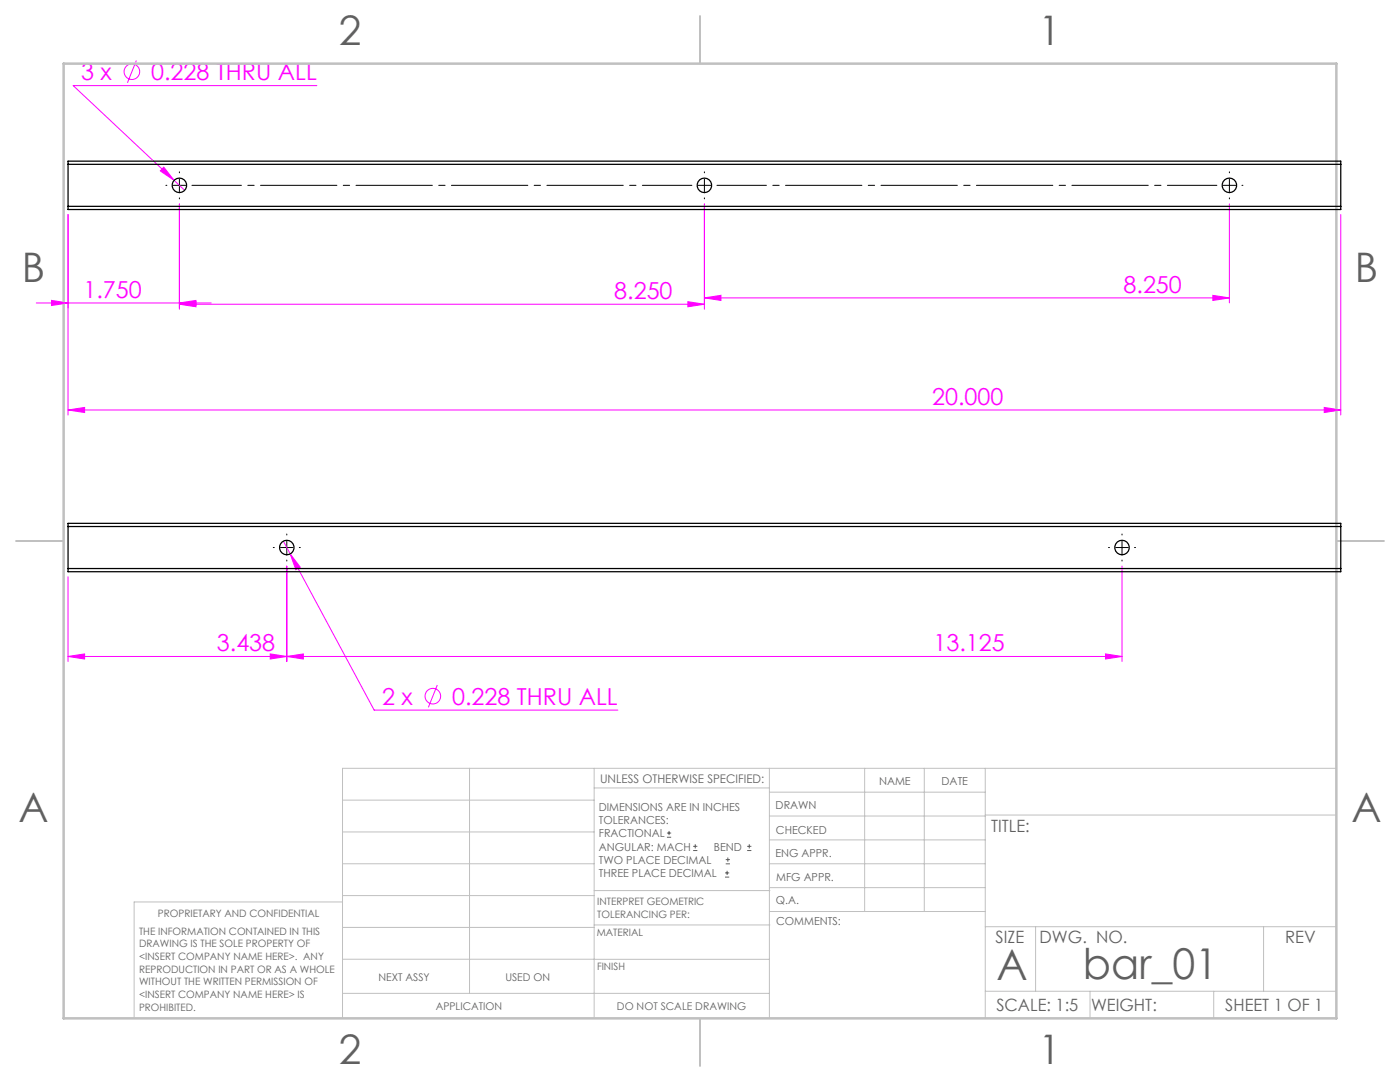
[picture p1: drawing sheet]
<svg xmlns="http://www.w3.org/2000/svg" width="279mm" height="216mm" viewBox="0 0 279 216" stroke-linecap="round" stroke-linejoin="round" font-family="sans-serif">
<g fill="none" stroke="#f0f" stroke-width=".2">
<path d="M27.2 12.1l-1.8 4.4M63.2 17.1h-48.6l22.3 20.9M32.7 33.4l2 2.6-2.7-1.9zM10.3 59.9l3.3 .6-3.3 .5zM13.6 42.8v40M35.8 40.7v21M140.6 59.4l3.3-.5v1.1zM140.6 40.7v21M140.6 59.4h104.8M242.1 58.9l3.3 .5-3.3 .6zM245.4 40.7v19.7M267.6 42.8v40"/>
<path d="M7.2 60.5h35M35.8 60.7l3.3-.5v1zM35.8 60.5l3.3-.6v1.1zM35.8 60.7h104.8M137.3 60.2l3.3 .5-3.3 .5zM13.6 81.8l3.3-.5v1zM13.6 81.8h254M264.3 81.3l3.3 .5-3.3 .5zM13.6 115.1v16.9M56.5 108l1.4 2.5M57.2 113v19M57.9 110.5l2 2.7-.9 .5z"/>
<path d="M57.9 110.5l16.8 31.2h48.6M223.9 113v19M13.6 131l3.3-.5v1zM13.6 131h210.3M53.9 130.5l3.3 .5-3.3 .5zM57.2 131l3.3-.5v1zM87.3 136.7l-1.8 4.4M220.6 130.5l3.3 .5-3.3 .5z"/>
<circle cx="26.3" cy="14.3" r="1.56"/>
<circle cx="86.4" cy="138.9" r="1.56"/>
</g>
<g fill="none" stroke="#606060" stroke-width=".2">
<path d="M133.1 167.1h.8M133.1 166.2h.8M133.5 165.8v.8M138.3 169.7h.9M138.3 168.9h.9M138.8 168.5v.8M144.7 175h.8M144.7 174.2h.8M144.8 172.4h.9M144.8 171.5h.9M145.1 173.8v.8M145.3 171.1v.8"/>
<path d="M149.1 169.7h.9M149.1 168.9h.9M149.5 168.5v.8"/>
</g>
<g fill="none" stroke="#000" stroke-width=".2" stroke-dasharray="15.2 1.3 1.3 1.3">
<path d="M33.3 37h-.2M35.8 34.5v-.2M35.8 39.5v.2M140.6 37v-1.3M140.6 37h-1.3M140.6 37v1.2M140.6 37h1.2M140.6 34.5v-.2M140.6 39.5v.2M245.4 37v-1.3M245.4 37h-1.3M245.4 37v1.2"/>
<path d="M245.4 37h1.2M245.4 34.5v-.2M245.4 39.5v.2M247.9 37h.2M54.7 109.3h-.2M57.2 106.8v-.2M57.2 111.8v.2M59.7 109.3h.2M221.4 109.3h-.2M223.9 106.8v-.2M223.9 111.8v.2M226.4 109.3h.2"/>
</g>
<path d="M38.3 37h99.8M143.1 37h99.8" fill="none" stroke="#000" stroke-width=".2" stroke-dasharray="15.2 1.3 1.3 1.3" stroke-dashoffset="5.4"/>
<path d="M34.6 37h2.5M35.8 35.7v2.5M56 109.3h2.5M57.2 108v2.5M222.7 109.3h2.5M223.9 108v2.5" fill="none" stroke="#000" stroke-width=".2"/>
<g fill="none" stroke="#c0c0c0" stroke-width=".2">
<path d="M68.4 159.7h50.2M93.7 153.3v44.9M118.6 153.3v49.9M118.6 157.2h34.9M153.5 153.3v49.9M153.5 158.1h43.1M172.6 153.3v28.6M184.5 153.3v28.6M196.6 153.3v49.9M266.7 153.3h-198.3v49.9M68.4 178.7h50.2M68.4 172.4h50.2"/>
<path d="M68.4 166h50.2M68.4 180h-41.6v23.2M118.6 177.7h35.1M153.5 167.6h43.1M153.5 162.8h43.1M153.5 172.4h43.1M153.5 177.1h43.1M196.6 162.6h70.1M68.4 198.2h85.1M68.4 185.1h50.2M68.4 191.4h50.2M118.6 191.4h34.9"/>
<path d="M118.6 184.6h35.1M153.7 181.9h42.9M196.6 197.8h70.1M196.6 184.9h70.1M206.7 184.9v12.9M217.5 197.8v5.4M242.2 197.8v5.4M252.2 184.9v12.9"/>
</g>
<path d="M139.7 3.2v9.5M3.2 107.9h9.5M266.7 107.9h9.5M139.7 203.2v9.5" fill="none" stroke="#c0c0c0" stroke-width=".25"/>
<path d="M12.7 12.7h254v190.5h-254z" fill="none" stroke="#c0c0c0" stroke-width=".5"/>
<g fill="#f0f">
<path d="M32.7 33.4l-.7 .7 2.7 1.9zM57.9 110.5l1.1 3.2 .9-.5z"/>
<path d="M35.8 60.7l3.3-.5v1zM137.3 60.2l3.3 .5-3.3 .5zM13.6 81.8l3.3-.5v1zM264.3 81.3l3.3 .5-3.3 .5z"/>
<path d="M35.8 60.5l3.3-.6v1.1zM10.3 59.9l3.3 .6-3.3 .5z"/>
<path d="M140.6 59.4l3.3-.5v1.1zM242.1 58.9l3.3 .5-3.3 .6z"/>
<path d="M13.6 131l3.3-.5v1zM53.9 130.5l3.3 .5-3.3 .5zM57.2 131l3.3-.5v1zM220.6 130.5l3.3 .5-3.3 .5z"/>
</g>
<g fill="none" stroke="#000" stroke-width=".25">
<path d="M13.6 32.8v-.6h254v.6M13.6 32.8h254M13.6 32.8v8.4M267.6 32.8v8.4M13.6 41.2v.6h254v-.6M13.6 41.2h254M13.6 113.4v.7h254v-.7M13.6 105.1v-.7h254v.7M13.6 105.1v8.3M13.6 113.4h254M13.6 105.1h254M267.6 105.1v8.3"/>
<circle cx="35.8" cy="37" r="1.45"/>
<circle cx="140.6" cy="37" r="1.45"/>
<circle cx="245.4" cy="37" r="1.45"/>
<circle cx="57.2" cy="109.3" r="1.45"/>
<circle cx="223.9" cy="109.3" r="1.45"/>
</g>
<g font-size="8.5" fill="#606060">
<text x="198.9" y="195.5">A</text>
<text x="216.1" y="195.4">bar_01</text>
</g>
<g font-size="8.1" fill="#606060">
<text x="67.6" y="8.9">2</text>
<text x="207.3" y="8.9">1</text>
<text x="4.4" y="56.2">B</text>
<text x="270.4" y="56.2">B</text>
<text x="3.7" y="164.1">A</text>
<text x="269.7" y="164.1">A</text>
<text x="67.6" y="212.4">2</text>
<text x="207.3" y="212.4">1</text>
</g>
<g font-size="4.7" fill="#f0f">
<text x="16.2" y="16">3 x</text>
<text x="30.2" y="16">0.228 THRU ALL</text>
<text x="16.6" y="59.4">1.750</text>
<text x="122.6" y="59.7">8.250</text>
<text x="224.2" y="58.4">8.250</text>
<text x="186" y="80.8">20.000</text>
<text x="43.3" y="130">3.438</text>
<text x="186.3" y="130">13.125</text>
<text x="76.3" y="140.6">2 x</text>
<text x="90.2" y="140.6">0.228 THRU ALL</text>
</g>
<g font-size="3.4" fill="#606060">
<text x="197.8" y="166">TITLE:</text>
<text x="198.7" y="188.1">SIZE</text>
<text x="207.5" y="188.1">DWG. NO.</text>
<text x="256.5" y="188.2">REV</text>
<text x="198.8" y="201.7">SCALE: 1:5</text>
<text x="217.7" y="201.8">WEIGHT:</text>
<text x="244.5" y="201.7">SHEET 1 OF 1</text>
</g>
<text font-size="2.4" fill="#606060" x="119.8" y="156.2">UNLESS OTHERWISE SPECIFIED:</text>
<g font-size="2.2" fill="#606060">
<text x="119.5" y="161.8">DIMENSIONS ARE IN INCHES</text>
<text x="154.8" y="161.4">DRAWN</text>
<text x="175.4" y="156.6">NAME</text>
<text x="187.9" y="156.7">DATE</text>
<text x="119.5" y="164.4">TOLERANCES:</text>
<text x="119.5" y="167.1">FRACTIONAL</text>
<text x="154.9" y="166.3">CHECKED</text>
<text x="119.5" y="169.7">ANGULAR: MACH</text>
<text x="119.5" y="172.4">TWO PLACE DECIMAL</text>
<text x="142.5" y="169.7">BEND</text>
<text x="154.8" y="171">ENG APPR.</text>
<text x="119.5" y="175">THREE PLACE DECIMAL</text>
<text x="154.9" y="175.7">MFG APPR.</text>
<text x="154.9" y="180.4">Q.A.</text>
<text x="154.9" y="184.6">COMMENTS:</text>
</g>
<g font-size="2.1" fill="#606060">
<text x="75.5" y="195.7">NEXT ASSY</text>
<text x="100.9" y="195.7">USED ON</text>
<text x="86.9" y="201.5">APPLICATION</text>
<text x="123.1" y="201.6">DO NOT SCALE DRAWING</text>
</g>
<g font-size="2" fill="#606060">
<text x="31.5" y="182.9">PROPRIETARY AND CONFIDENTIAL</text>
<text x="119.2" y="180.6">INTERPRET GEOMETRIC</text>
<text x="119.2" y="183.1">TOLERANCING PER:</text>
<text x="27.8" y="186.5">THE INFORMATION CONTAINED IN THIS</text>
<text x="27.8" y="189">DRAWING IS THE SOLE PROPERTY OF</text>
<text x="27.8" y="191.6">&lt;INSERT COMPANY NAME HERE&gt;. ANY</text>
<text x="119.1" y="186.7">MATERIAL</text>
<text x="27.8" y="194.1">REPRODUCTION IN PART OR AS A WHOLE</text>
<text x="27.8" y="196.6">WITHOUT THE WRITTEN PERMISSION OF</text>
<text x="119.1" y="193.5">FINISH</text>
<text x="27.8" y="199.1">&lt;INSERT COMPANY NAME HERE&gt; IS</text>
<text x="27.8" y="201.7">PROHIBITED.</text>
</g>
</svg>
